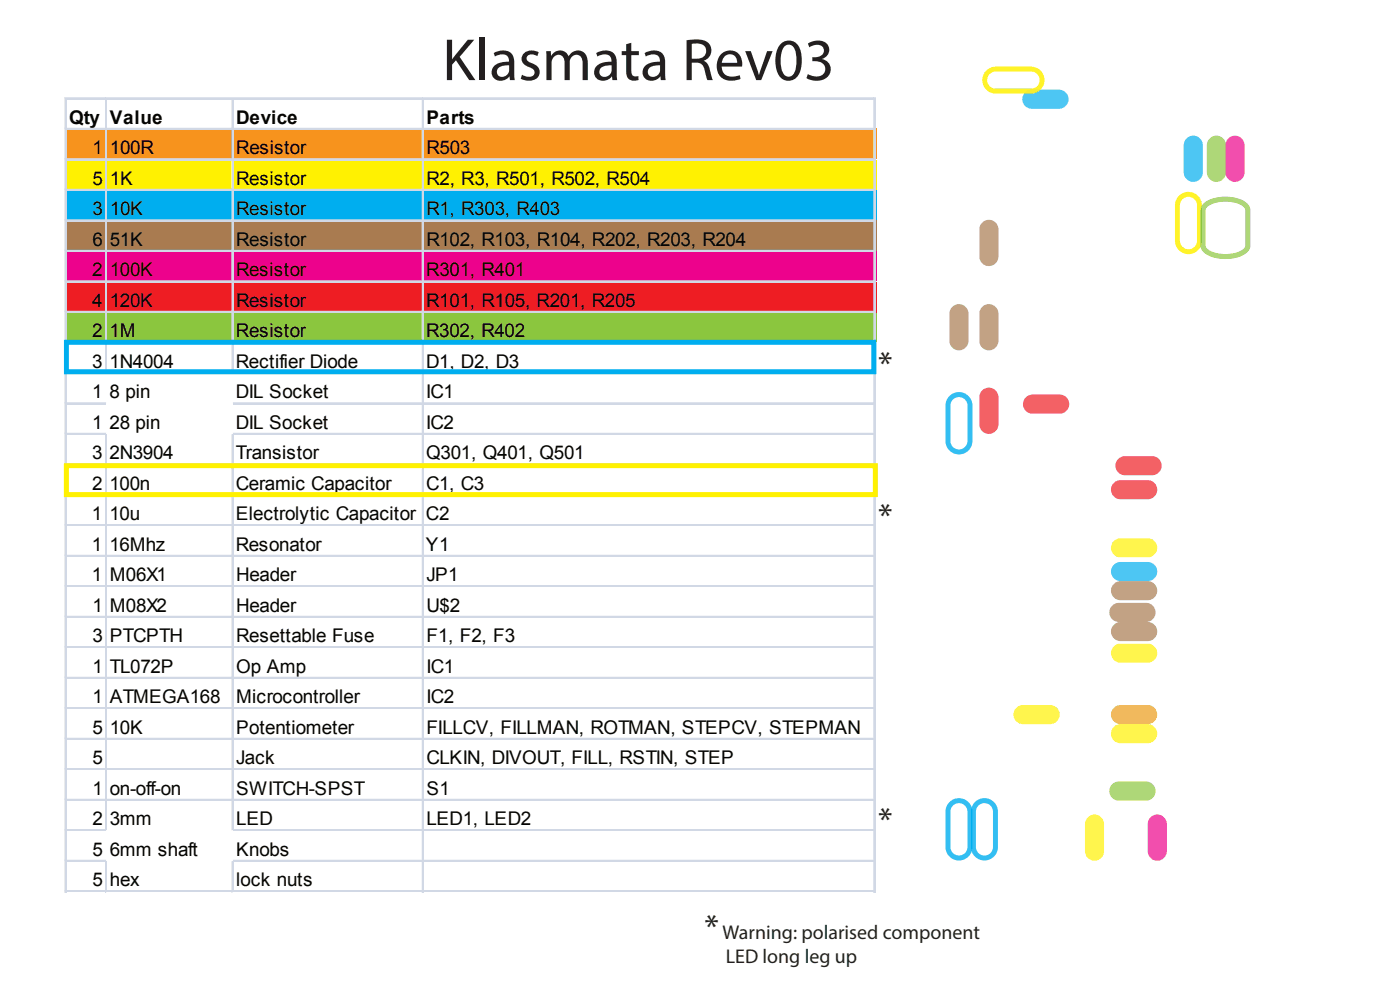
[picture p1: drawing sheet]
<svg xmlns="http://www.w3.org/2000/svg" width="297mm" height="210mm" viewBox="0 0 297 210" stroke-linecap="round" stroke-linejoin="round" font-family="sans-serif">
<!-- layer: Layer 1 -->
<path d="M13.8 66.3h172.2v6.2h-172.2z" fill="#8bc63e"/>
<path d="M13.8 59.9h172.2v6.4h-172.2z" fill="#ee1d23"/>
<path d="M13.8 53.4h172.2v6.2h-172.2z" fill="#ed028c"/>
<path d="M13.8 46.6h172.2v6.5h-172.2z" fill="#a97b50"/>
<path d="M13.8 40.2h172.2v6.4h-172.2z" fill="#00aeef"/>
<path d="M13.8 34h172.2v6.2h-172.2z" fill="#fff101"/>
<path d="M13.8 27.2h172.2v6.5h-172.2z" fill="#f7931d"/>
<g fill="#fff">
<path d="M22.4 79h27.1v13.2h-27.1z" fill-rule="evenodd"/>
<path d="M22.4 176h27.1v6.8h-27.1z" fill-rule="evenodd"/>
</g>
<g fill="none" stroke="#d1d8e5" stroke-width=".21">
<path d="M13.8 27.2h171.9M13.8 33.7h171.9M22.4 20.7v58.3h-8.6M49.2 20.7v58.3M89.6 20.7v168.6M185.4 20.7v168.6M185.7 20.7h-171.9v168.6M13.8 40.2h171.9M13.8 46.6h171.9M13.8 53.1h171.9M13.8 59.6h171.9M13.8 66h171.9"/>
<path d="M13.8 72.5h171.9M49.5 79h136.2M13.8 85.4h8.6M13.8 91.9h8.6M13.8 98.4h171.9M22.4 92.2v83.8h-8.6M49.2 92.2v83.8M49.5 85.4h136.2M49.5 91.9h136.2M13.8 104.8h171.9M13.8 111.3h171.9M13.8 117.8h171.9"/>
<path d="M13.8 124.3h171.9M13.8 130.7h171.9M13.8 137.2h171.9M13.8 143.7h171.9M13.8 150.1h171.9M13.8 156.6h171.9M13.8 163.1h171.9M13.8 169.5h171.9M49.5 176h136.2M13.8 182.5h8.6M13.8 189h171.9M22.4 182.8v6.5"/>
<path d="M49.2 182.8v6.5M49.5 182.5h136.2"/>
</g>
<g fill="none" stroke="#d1d8e5" stroke-width=".31">
<path d="M13.8 20.9h171.9M13.8 27.4h171.9M13.8 33.8h171.9M13.9 20.7v168.6M22.6 20.7v58.3M49.4 20.7v58.3M89.7 20.7v168.6M185.5 20.7v168.6M13.8 40.3h171.9M13.8 46.8h171.9M13.8 53.2h171.9M13.8 59.7h171.9"/>
<path d="M13.8 79.1h8.6M13.8 66.2h171.9M13.8 72.7h171.9M49.5 79.1h136.2M13.8 85.6h8.6M13.8 92.1h8.6M13.8 98.5h171.9M22.6 92.2v83.8M49.4 92.2v83.8M49.5 85.6h136.2M49.5 92.1h136.2M13.8 105h171.9"/>
<path d="M13.8 111.5h171.9M13.8 117.9h171.9M13.8 124.4h171.9M13.8 130.9h171.9M13.8 137.3h171.9M13.8 143.8h171.9M13.8 150.3h171.9M13.8 156.8h171.9M13.8 176.2h8.6M13.8 163.2h171.9M13.8 169.7h171.9M49.5 176.2h136.2"/>
<path d="M13.8 182.6h8.6M13.8 189.1h171.9M22.6 182.8v6.5M49.4 182.8v6.5M49.5 182.6h136.2"/>
</g>
<path d="M14.1 72.6h171.3v6.3h-171.3z" fill="none" stroke="#00aeef" stroke-width="1.1" stroke-linecap="butt"/>
<path d="M14.1 98.8h171.6v6.1h-171.6z" fill="none" stroke="#fff101" stroke-width="1.1" stroke-linecap="butt"/>
<path d="M236.3 150.1l.9-.5 .5-.1h5.8a2.03 2.03 0 0 1 2 2.1 2.03 2.03 0 0 1-2 2h-5.8a2.03 2.03 0 0 1-1.9-1.2 2.03 2.03 0 0 1 .5-2.3z" fill="#f7931d"/>
<g fill="#fff101">
<path d="M230.8 173.4a2.03 2.03 0 0 1 2.2-.5 2.03 2.03 0 0 1 1.2 1.9v5.8a2.03 2.03 0 0 1-2 2 2.03 2.03 0 0 1-2-2v-5.8v-.5z"/>
<path d="M236.3 114.8l.9-.6h.5h5.8a2.03 2.03 0 0 1 2 2 2.03 2.03 0 0 1-2 2h-5.8a2.03 2.03 0 0 1-1.9-1.2 2.03 2.03 0 0 1 .5-2.2z"/>
<path d="M236.3 137.1l.9-.5 .5-.1h5.8a2.03 2.03 0 0 1 2 2 2.03 2.03 0 0 1-2 2.1h-5.8a2.03 2.03 0 0 1-1.9-1.3 2.03 2.03 0 0 1 .5-2.2z"/>
<path d="M215.6 150.1l.9-.5 .5-.1h5.8a2.03 2.03 0 0 1 2 2.1 2.03 2.03 0 0 1-2 2h-5.8a2.03 2.03 0 0 1-1.9-1.2 2.03 2.03 0 0 1 .5-2.3z"/>
<path d="M236.3 154.2l.9-.5 .5-.1h5.8a2.03 2.03 0 0 1 2 2 2.03 2.03 0 0 1-2 2.1h-5.8a2.03 2.03 0 0 1-1.9-1.3 2.03 2.03 0 0 1 .5-2.2z"/>
</g>
<g fill="#00aeef">
<path d="M217.5 19.6l.9-.5 .5-.1h5.8a2.03 2.03 0 0 1 2 2.1 2.03 2.03 0 0 1-2 2h-5.8a2.03 2.03 0 0 1-1.9-1.3 2.03 2.03 0 0 1 .5-2.2z"/>
<path d="M236.3 119.8l.9-.5 .5-.1h5.8a2.03 2.03 0 0 1 2 2 2.03 2.03 0 0 1-2 2.1h-5.8a2.03 2.03 0 0 1-1.9-1.3 2.03 2.03 0 0 1 .5-2.2z"/>
<path d="M251.7 29.4a2.03 2.03 0 0 1 2.2-.5 2.03 2.03 0 0 1 1.3 1.9v5.8a2.03 2.03 0 0 1-2.1 2 2.03 2.03 0 0 1-2-2v-5.8l.1-.5z"/>
</g>
<g fill="#a97b50">
<path d="M202 65.1a2.03 2.03 0 0 1 2.2-.4 2.03 2.03 0 0 1 1.3 1.8v5.8a2.03 2.03 0 0 1-2.1 2 2.03 2.03 0 0 1-2-2v-5.8l.1-.5z"/>
<path d="M208.4 65.1a2.03 2.03 0 0 1 2.2-.4 2.03 2.03 0 0 1 1.2 1.8v5.8a2.03 2.03 0 0 1-2 2 2.03 2.03 0 0 1-2-2v-5.8v-.5z"/>
</g>
<path d="M244.1 173.4a2.03 2.03 0 0 1 2.2-.5 2.03 2.03 0 0 1 1.2 1.9v5.8a2.03 2.03 0 0 1-2 2 2.03 2.03 0 0 1-2-2v-5.8v-.5z" fill="#ed028c"/>
<g fill="#ee1d23">
<path d="M208.4 82.8a2.03 2.03 0 0 1 2.2-.4 2.03 2.03 0 0 1 1.2 1.9v5.7a2.03 2.03 0 0 1-2 2 2.03 2.03 0 0 1-2-2v-5.7v-.6z"/>
<path d="M217.6 84.3l.9-.5 .5-.1h5.8a2.03 2.03 0 0 1 2 2 2.03 2.03 0 0 1-2 2.1h-5.8a2.03 2.03 0 0 1-1.8-1.3 2.03 2.03 0 0 1 .4-2.2z"/>
<path d="M236.3 102.4l.9-.5h.5h5.8a2.03 2.03 0 0 1 2 2 2.03 2.03 0 0 1-2 2h-5.8a2.03 2.03 0 0 1-1.9-1.2 2.03 2.03 0 0 1 .5-2.3z"/>
</g>
<g fill="#8bc63e">
<path d="M235.9 166.4l.9-.6h.6h5.7a2.03 2.03 0 0 1 2.1 2 2.03 2.03 0 0 1-2.1 2h-5.7a2.03 2.03 0 0 1-1.9-1.2 2.03 2.03 0 0 1 .4-2.2z"/>
<path d="M256.6 29.4a2.03 2.03 0 0 1 2.2-.5 2.03 2.03 0 0 1 1.3 1.9v5.8a2.03 2.03 0 0 1-2 2 2.03 2.03 0 0 1-2.1-2v-5.8l.1-.5z"/>
</g>
<path d="M237.2 97.4l.9-.6h.6h5.7a2.03 2.03 0 0 1 2 2 2.03 2.03 0 0 1-2 2h-5.7a2.03 2.03 0 0 1-1.9-1.2 2.03 2.03 0 0 1 .4-2.2z" fill="#ee1d23"/>
<path d="M260.6 29.4a2.03 2.03 0 0 1 2.2-.5 2.03 2.03 0 0 1 1.2 1.9v5.8a2.03 2.03 0 0 1-2 2 2.03 2.03 0 0 1-2-2v-5.8v-.5z" fill="#ed028c"/>
<g fill="#a97b50">
<path d="M208.4 47.2a2.03 2.03 0 0 1 2.2-.4 2.03 2.03 0 0 1 1.2 1.8v5.8a2.03 2.03 0 0 1-2 2 2.03 2.03 0 0 1-2-2v-5.8v-.5z"/>
<path d="M235.9 128.5l.9-.5 .6-.1h5.7a2.03 2.03 0 0 1 2.1 2 2.03 2.03 0 0 1-2.1 2h-5.7a2.03 2.03 0 0 1-1.9-1.2 2.03 2.03 0 0 1 .4-2.2z"/>
<path d="M236.3 132.5l.9-.5 .5-.1h5.8a2.03 2.03 0 0 1 2 2.1 2.03 2.03 0 0 1-2 2h-5.8a2.03 2.03 0 0 1-1.9-1.3 2.03 2.03 0 0 1 .5-2.2z"/>
<path d="M236.3 123.9l.9-.6h.5h5.8a2.03 2.03 0 0 1 2 2 2.03 2.03 0 0 1-2 2h-5.8a2.03 2.03 0 0 1-1.9-1.2 2.03 2.03 0 0 1 .5-2.2z"/>
</g>
<path d="M201.6 84.6a2.34 2.34 0 0 1 2.6-.8 2.34 2.34 0 0 1 1.6 2.2v7.5a2.34 2.34 0 0 1-2.4 2.4 2.34 2.34 0 0 1-2.3-2.4v-7.5l.1-.5zM201.6 170.7a2.34 2.34 0 0 1 2.6-.7 2.34 2.34 0 0 1 1.6 2.2v7.5a2.34 2.34 0 0 1-2.4 2.3 2.34 2.34 0 0 1-2.3-2.3v-7.5l.1-.6zM207 170.7a2.34 2.34 0 0 1 2.6-.7 2.34 2.34 0 0 1 1.6 2.2v7.5a2.34 2.34 0 0 1-2.4 2.3 2.34 2.34 0 0 1-2.3-2.3v-7.5l.1-.6z" fill="none" stroke="#00aeef" stroke-width="1.1" stroke-linecap="butt"/>
<path d="M209.4 15.5a2.33 2.33 0 0 1 1.8-.8h7.5a2.34 2.34 0 0 1 2.4 2.3 2.34 2.34 0 0 1-2.4 2.3h-7.5a2.34 2.34 0 0 1-2.1-1.3 2.34 2.34 0 0 1 .3-2.5zM250.3 42.1a2.34 2.34 0 0 1 2.6-.7 2.34 2.34 0 0 1 1.6 2.2v7.5a2.34 2.34 0 0 1-2.4 2.3 2.34 2.34 0 0 1-2.3-2.3v-7.5v-.6z" fill="none" stroke="#fff101" stroke-width="1.1" stroke-linecap="butt"/>
<path d="M255.6 43.7a7.4 7.4 0 0 1 7-1.1 2.7 2.7 0 0 1 2.1 2v7.5a3.1 3.1 0 0 1-2.9 2.1 7.2 7.2 0 0 1-6.2-1.2l-.4-.9v-7.5z" fill="none" stroke="#8bc63e" stroke-width="1.1" stroke-linecap="butt"/>
<text font-size="12.7" fill="#231f20" x="93.8" y="17">Klasmata Rev03</text>
<g font-size="7.4" fill="#231f20">
<text x="186.3" y="79.7">*</text>
<text x="186.3" y="112.1">*</text>
<text x="186.3" y="176.5">*</text>
<text x="149.5" y="199.2">*</text>
</g>
<g font-size="4.2" fill="#231f20">
<text x="153.3" y="199.2">Warning: polarised component</text>
<text x="154" y="204.3">LED long leg up</text>
</g>
<g font-size="4" fill="#050504">
<text x="14.7" y="26.3">Qty</text>
<text x="23.3" y="26.3">Value</text>
<text x="50.1" y="26.3">Device</text>
<text x="90.5" y="26.3">Parts</text>
<text x="19.6" y="32.8">1</text>
<text x="23.3" y="32.8">100R</text>
<text x="50.1" y="32.8">Resistor</text>
<text x="90.5" y="32.8">R503</text>
<text x="19.6" y="39.2">5</text>
<text x="23.3" y="39.2">1K</text>
<text x="50.1" y="39.2">Resistor</text>
<text x="90.5" y="39.2">R2, R3, R501, R502, R504</text>
<text x="19.6" y="45.7">3</text>
<text x="23.3" y="45.7">10K</text>
<text x="50.1" y="45.7">Resistor</text>
<text x="90.5" y="45.7">R1, R303, R403</text>
<text x="19.6" y="52.2">6</text>
<text x="23.3" y="52.2">51K</text>
<text x="50.1" y="52.2">Resistor</text>
<text x="90.4" y="52.2">R102, R103, R104, R202, R203, R204</text>
<text x="19.6" y="58.6">2</text>
<text x="23.3" y="58.6">100K</text>
<text x="50.1" y="58.6">Resistor</text>
<text x="90.4" y="58.6">R301, R401</text>
<text x="19.6" y="65.1">4</text>
<text x="23.3" y="65.1">120K</text>
<text x="50.1" y="65.1">Resistor</text>
<text x="90.4" y="65.1">R101, R105, R201, R205</text>
<text x="19.6" y="71.6">2</text>
<text x="23.3" y="71.6">1M</text>
<text x="50.1" y="71.6">Resistor</text>
<text x="90.4" y="71.6">R302, R402</text>
<text x="19.6" y="78">3</text>
<text x="23.2" y="78">1N4004</text>
<text x="50" y="78">Rectifier Diode</text>
<text x="90.4" y="78">D1, D2, D3</text>
<text x="19.5" y="84.5">1</text>
<text x="23.2" y="84.5">8 pin</text>
<text x="50" y="84.5">DIL Socket</text>
<text x="90.4" y="84.5">IC1</text>
<text x="19.5" y="91">1</text>
<text x="23.2" y="91">28 pin</text>
<text x="50" y="91">DIL Socket</text>
<text x="90.4" y="91">IC2</text>
<text x="19.5" y="97.4">3</text>
<text x="23.2" y="97.4">2N3904</text>
<text x="50" y="97.4">Transistor</text>
<text x="90.4" y="97.4">Q301, Q401, Q501</text>
<text x="19.5" y="103.9">2</text>
<text x="23.2" y="103.9">100n</text>
<text x="50" y="103.9">Ceramic Capacitor</text>
<text x="90.4" y="103.9">C1, C3</text>
<text x="19.5" y="110.4">1</text>
<text x="23.2" y="110.4">10u</text>
<text x="50" y="110.4">Electrolytic Capacitor</text>
<text x="90.4" y="110.4">C2</text>
<text x="19.5" y="116.9">1</text>
<text x="23.2" y="116.9">16Mhz</text>
<text x="50" y="116.9">Resonator</text>
<text x="90.4" y="116.9">Y1</text>
<text x="19.5" y="123.3">1</text>
<text x="23.3" y="123.3">M06X1</text>
<text x="50.1" y="123.3">Header</text>
<text x="90.5" y="123.3">JP1</text>
<text x="19.6" y="129.8">1</text>
<text x="23.3" y="129.8">M08X2</text>
<text x="50.1" y="129.8">Header</text>
<text x="90.5" y="129.8">U$2</text>
<text x="19.6" y="136.3">3</text>
<text x="23.3" y="136.3">PTCPTH</text>
<text x="50.1" y="136.3">Resettable Fuse</text>
<text x="90.5" y="136.3">F1, F2, F3</text>
<text x="19.6" y="142.7">1</text>
<text x="23.3" y="142.7">TL072P</text>
<text x="50.1" y="142.7">Op Amp</text>
<text x="90.5" y="142.7">IC1</text>
<text x="19.6" y="149.2">1</text>
<text x="23.3" y="149.2">ATMEGA168</text>
<text x="50.1" y="149.2">Microcontroller</text>
<text x="90.5" y="149.2">IC2</text>
<text x="19.6" y="155.7">5</text>
<text x="23.3" y="155.7">10K</text>
<text x="50.1" y="155.7">Potentiometer</text>
<text x="90.5" y="155.7">FILLCV, FILLMAN, ROTMAN, STEPCV, STEPMAN</text>
<text x="19.6" y="162.1">5</text>
<text x="50.1" y="162.1">Jack</text>
<text x="90.5" y="162.1">CLKIN, DIVOUT, FILL, RSTIN, STEP</text>
<text x="19.6" y="168.6">1</text>
<text x="23.3" y="168.6">on-off-on</text>
<text x="50.1" y="168.6">SWITCH-SPST</text>
<text x="90.5" y="168.6">S1</text>
<text x="19.6" y="175.1">2</text>
<text x="23.3" y="175.1">3mm</text>
<text x="50.1" y="175.1">LED</text>
<text x="90.5" y="175.1">LED1, LED2</text>
<text x="19.6" y="181.6">5</text>
<text x="23.3" y="181.6">6mm shaft</text>
<text x="50.1" y="181.6">Knobs</text>
<text x="19.6" y="188">5</text>
<text x="23.3" y="188">hex</text>
<text x="50.1" y="188">lock nuts</text>
</g>
</svg>
